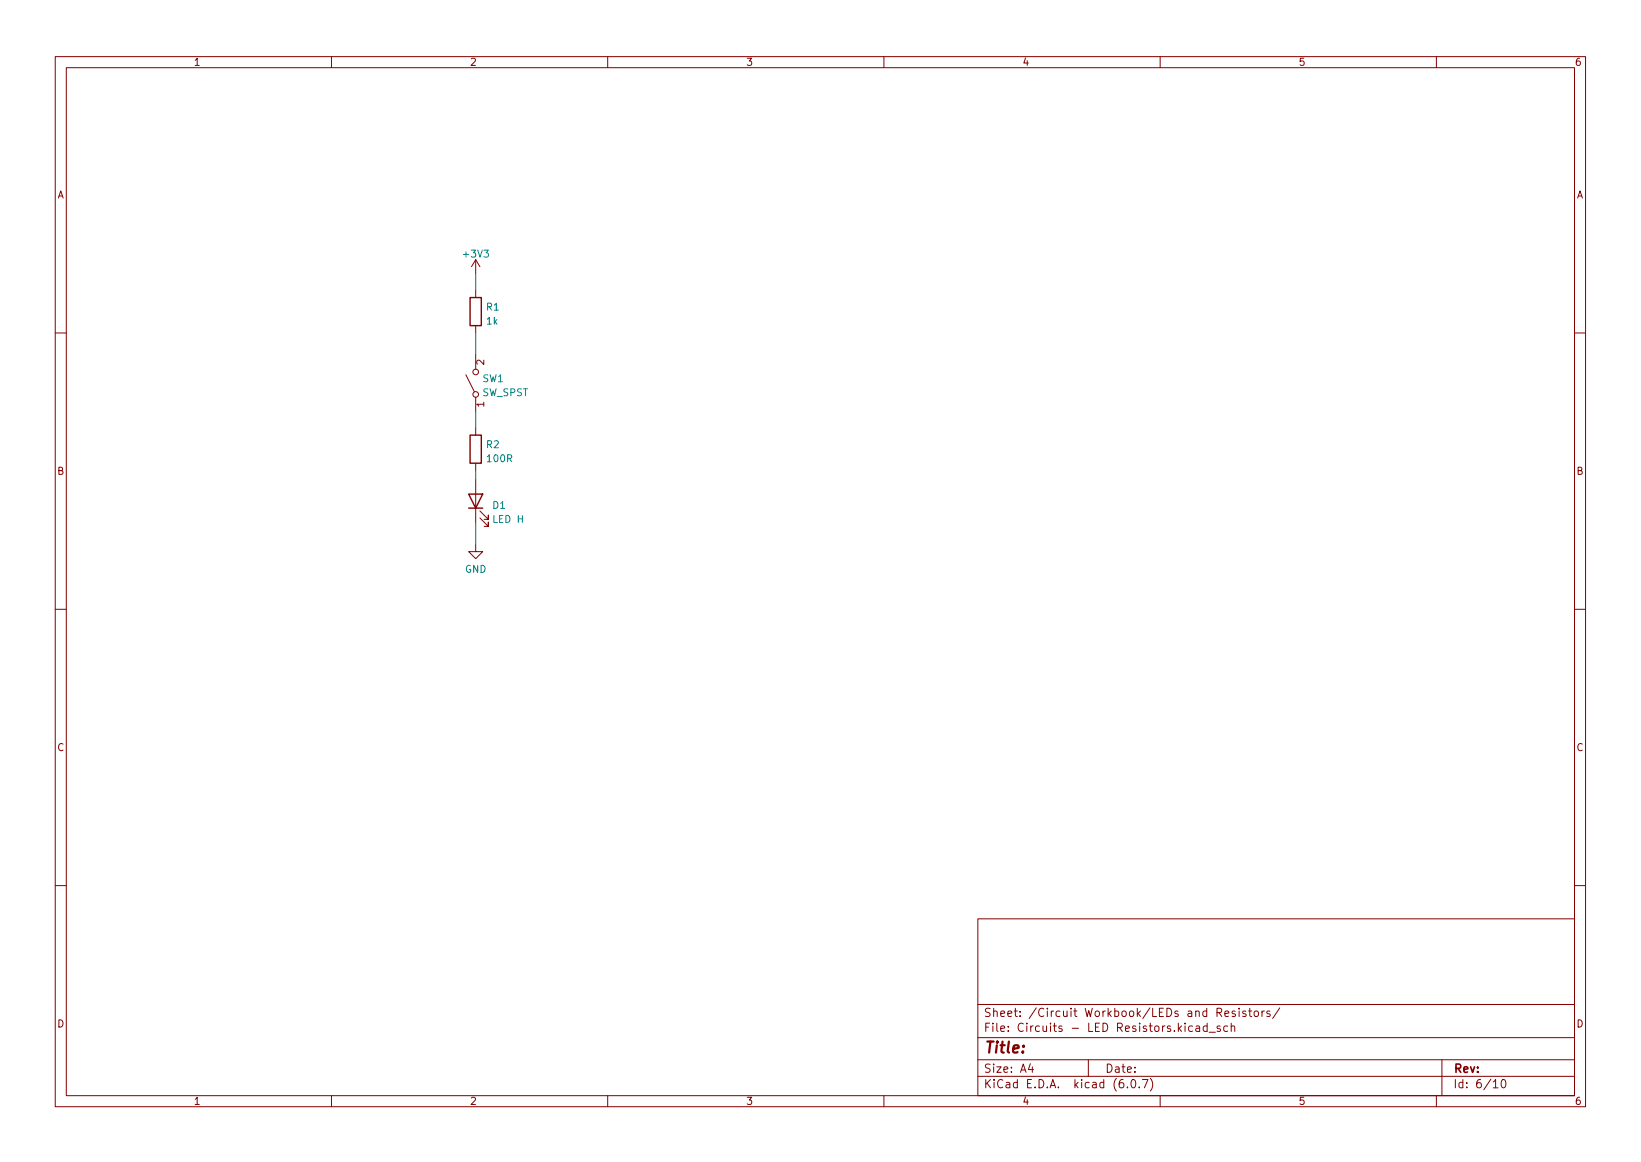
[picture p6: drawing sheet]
<svg xmlns="http://www.w3.org/2000/svg" width="297mm" height="210mm" viewBox="0 0 297 210" stroke-linecap="round" stroke-linejoin="round" font-family="sans-serif">
<g fill="none" stroke="#840000" stroke-width=".18">
<path d="M10 10.2h277v190.1h-277zM12 12.2h273v186.1h-273zM60 10.2v2M110 10.2v2M160 10.2v2M210 10.2v2M260 10.2v2M86.1 47v2.5M86.1 52.6v1.2M86.1 58.9v1.3M86.1 47l-.8 1.3M86.1 47l.8 1.3"/>
<path d="M10 60.2h2M84.3 67.8l1.6 3.1M86.1 64.3v2.5M86.1 71.9v2.5M86.1 77.5v1.2M285 60.2h2M86.1 98.5v1.3h1.3l-1.3 1.3-1.3-1.3h1.3M86.1 83.8v1.3M86.1 86.9v7.6M86.9 93.7l1.5 1.5v-.7v.7h-.8M86.9 92.5l1.5 1.5v-.8v.8h-.8M10 110.2h2"/>
<path d="M285 110.2h2M10 160.2h2M177 166.3h108v32h-108zM285 160.2h2M60 198.3v2M110 198.3v2M160 198.3v2M177 194.8h108M177 191.8h108M177 187.8h108M177 181.8h108M186.5 192.5l-.4 1h1"/>
<path d="M186.9 193v1M197 191.8v3M204.1 196.7v.1M204.9 195.4l.2-.1a.8 .8 0 0 1 .5 .8 .8 .8 0 0 1-.5 .7 1 1 0 0 1-.2-1.4zM206.2 196.7v.1M206.8 195.3h1l-.7 1.5M208.2 195.1a1.72 1.72 0 0 1 0 2.3M210 198.3v2M215.9 185.7l-.5-.1-.3 .3v.4l.2 .3h.6M216.5 185.7h.6v.9M217.1 186l-.5 .1a.29 .29 0 0 0-.2 .2 .29 .29 0 0 0 .2 .3h.5M218.5 185.7l-.4-.1-.3 .3v.4l.1 .3h.6"/>
<path d="M218.5 185.1v1.5M218.9 186.8h1.1M220.9 185.7l-.4-.1-.2 .2 .1 .3 .5 .1v.4h-.6M221.7 183.4l.7-.1v-.3l-.5-.1-.2 .2 .1 .8h.6M222.2 185.7l-.4-.1-.3 .3v.4l.1 .3h.6M222.9 185.8l.2-.2 .3 .1 .1 .9M222.9 185.1v1.5M223.6 183l-.4-.1-.2 .2 .1 .3 .5 .1v.4h-.6M224.3 182.4v.2M224.3 182.9v1M225.5 183l-.4-.1-.2 .2 .1 .3 .5 .1v.4h-.6M226 182.9h.6"/>
<path d="M226.2 182.4v1.3l.4 .2M227.1 183.1l.2-.2 .4 .2 .1 .5-.2 .3h-.3l-.2-.1zM228.4 182.9v1M228.9 182.9l-.3 .1-.2 .2M229.9 183l-.4-.1-.2 .2 .1 .3 .5 .1v.4h-.6M231.6 182.4l-1.2 1.9M260 198.3v2M261 191.8v6.5M270.3 195.8l.4-.5v1.5M270.3 196.8h.9M271.9 195.4l.2-.1a.8 .8 0 0 1 .5 .8 .8 .8 0 0 1-.5 .7 1 1 0 0 1-.2-1.4z"/>
<circle cx="86.1" cy="71.4" r=".51"/>
<circle cx="86.1" cy="67.3" r=".51"/>
</g>
<path d="M85.1 53.8h2v5.1h-2zM85.1 78.7h2v5.1h-2zM84.8 89.4h2.6l-1.3 2.5zM84.8 91.9h2.6" fill="none" stroke="#840000" stroke-width=".25"/>
<path d="M86.1 49.5v3.1M86.1 60.2v4.1M86.1 74.4v3.1M86.1 85.1v1.8M86.1 94.5v4" fill="none" stroke="#008400" stroke-width=".18"/>
<text font-size="2.8" fill="#840000" x="178" y="190.6">Title:</text>
<g font-size="2.1" fill="#840000">
<text x="178" y="184">Sheet: /Circuit Workbook/LEDs and Resistors/</text>
<text x="178" y="186.7">File: Circuits - LED Resistors.kicad_sch</text>
<text x="178" y="196.9">KiCad E.D.A. kicad (6.0.7)</text>
<text x="178" y="194.1">Size: A4</text>
<text x="200" y="194.1">Date:</text>
<text x="263" y="194.1">Rev:</text>
<text x="263" y="196.9">Id: 6/10</text>
</g>
<g font-size="1.8" fill="#840000">
<text x="35" y="11.9">1</text>
<text x="85" y="11.9">2</text>
<text x="135" y="11.9">3</text>
<text x="185" y="11.9">4</text>
<text x="235" y="11.9">5</text>
<text x="285" y="11.9">6</text>
<text x="10.3" y="35.9">A</text>
<text x="285.3" y="35.9">A</text>
<text x="87.6" y="66" transform="rotate(-90 87.6 66)">2</text>
<text x="87.6" y="73.6" transform="rotate(-90 87.6 73.6)">1</text>
<text x="10.3" y="85.9">B</text>
<text x="285.3" y="85.9">B</text>
<text x="10.3" y="135.9">C</text>
<text x="285.3" y="135.9">C</text>
<text x="10.3" y="185.9">D</text>
<text x="285.3" y="185.9">D</text>
<text x="35" y="199.9">1</text>
<text x="85" y="199.9">2</text>
<text x="135" y="199.9">3</text>
<text x="185" y="199.9">4</text>
<text x="235" y="199.9">5</text>
<text x="285" y="199.9">6</text>
</g>
<g font-size="1.8" fill="#008484">
<text x="84" y="46.6">+3V3</text>
<text x="88.1" y="56.2">R1</text>
<text x="88.1" y="58.7">1k</text>
<text x="87.2" y="71.7">SW_SPST</text>
<text x="87.3" y="69.1">SW1</text>
<text x="88.1" y="81.1">R2</text>
<text x="88.3" y="83.6">100R</text>
<text x="89.2" y="92.1">D1</text>
<text x="89.3" y="94.6">LED H</text>
<text x="84.1" y="103.6">GND</text>
</g>
</svg>
